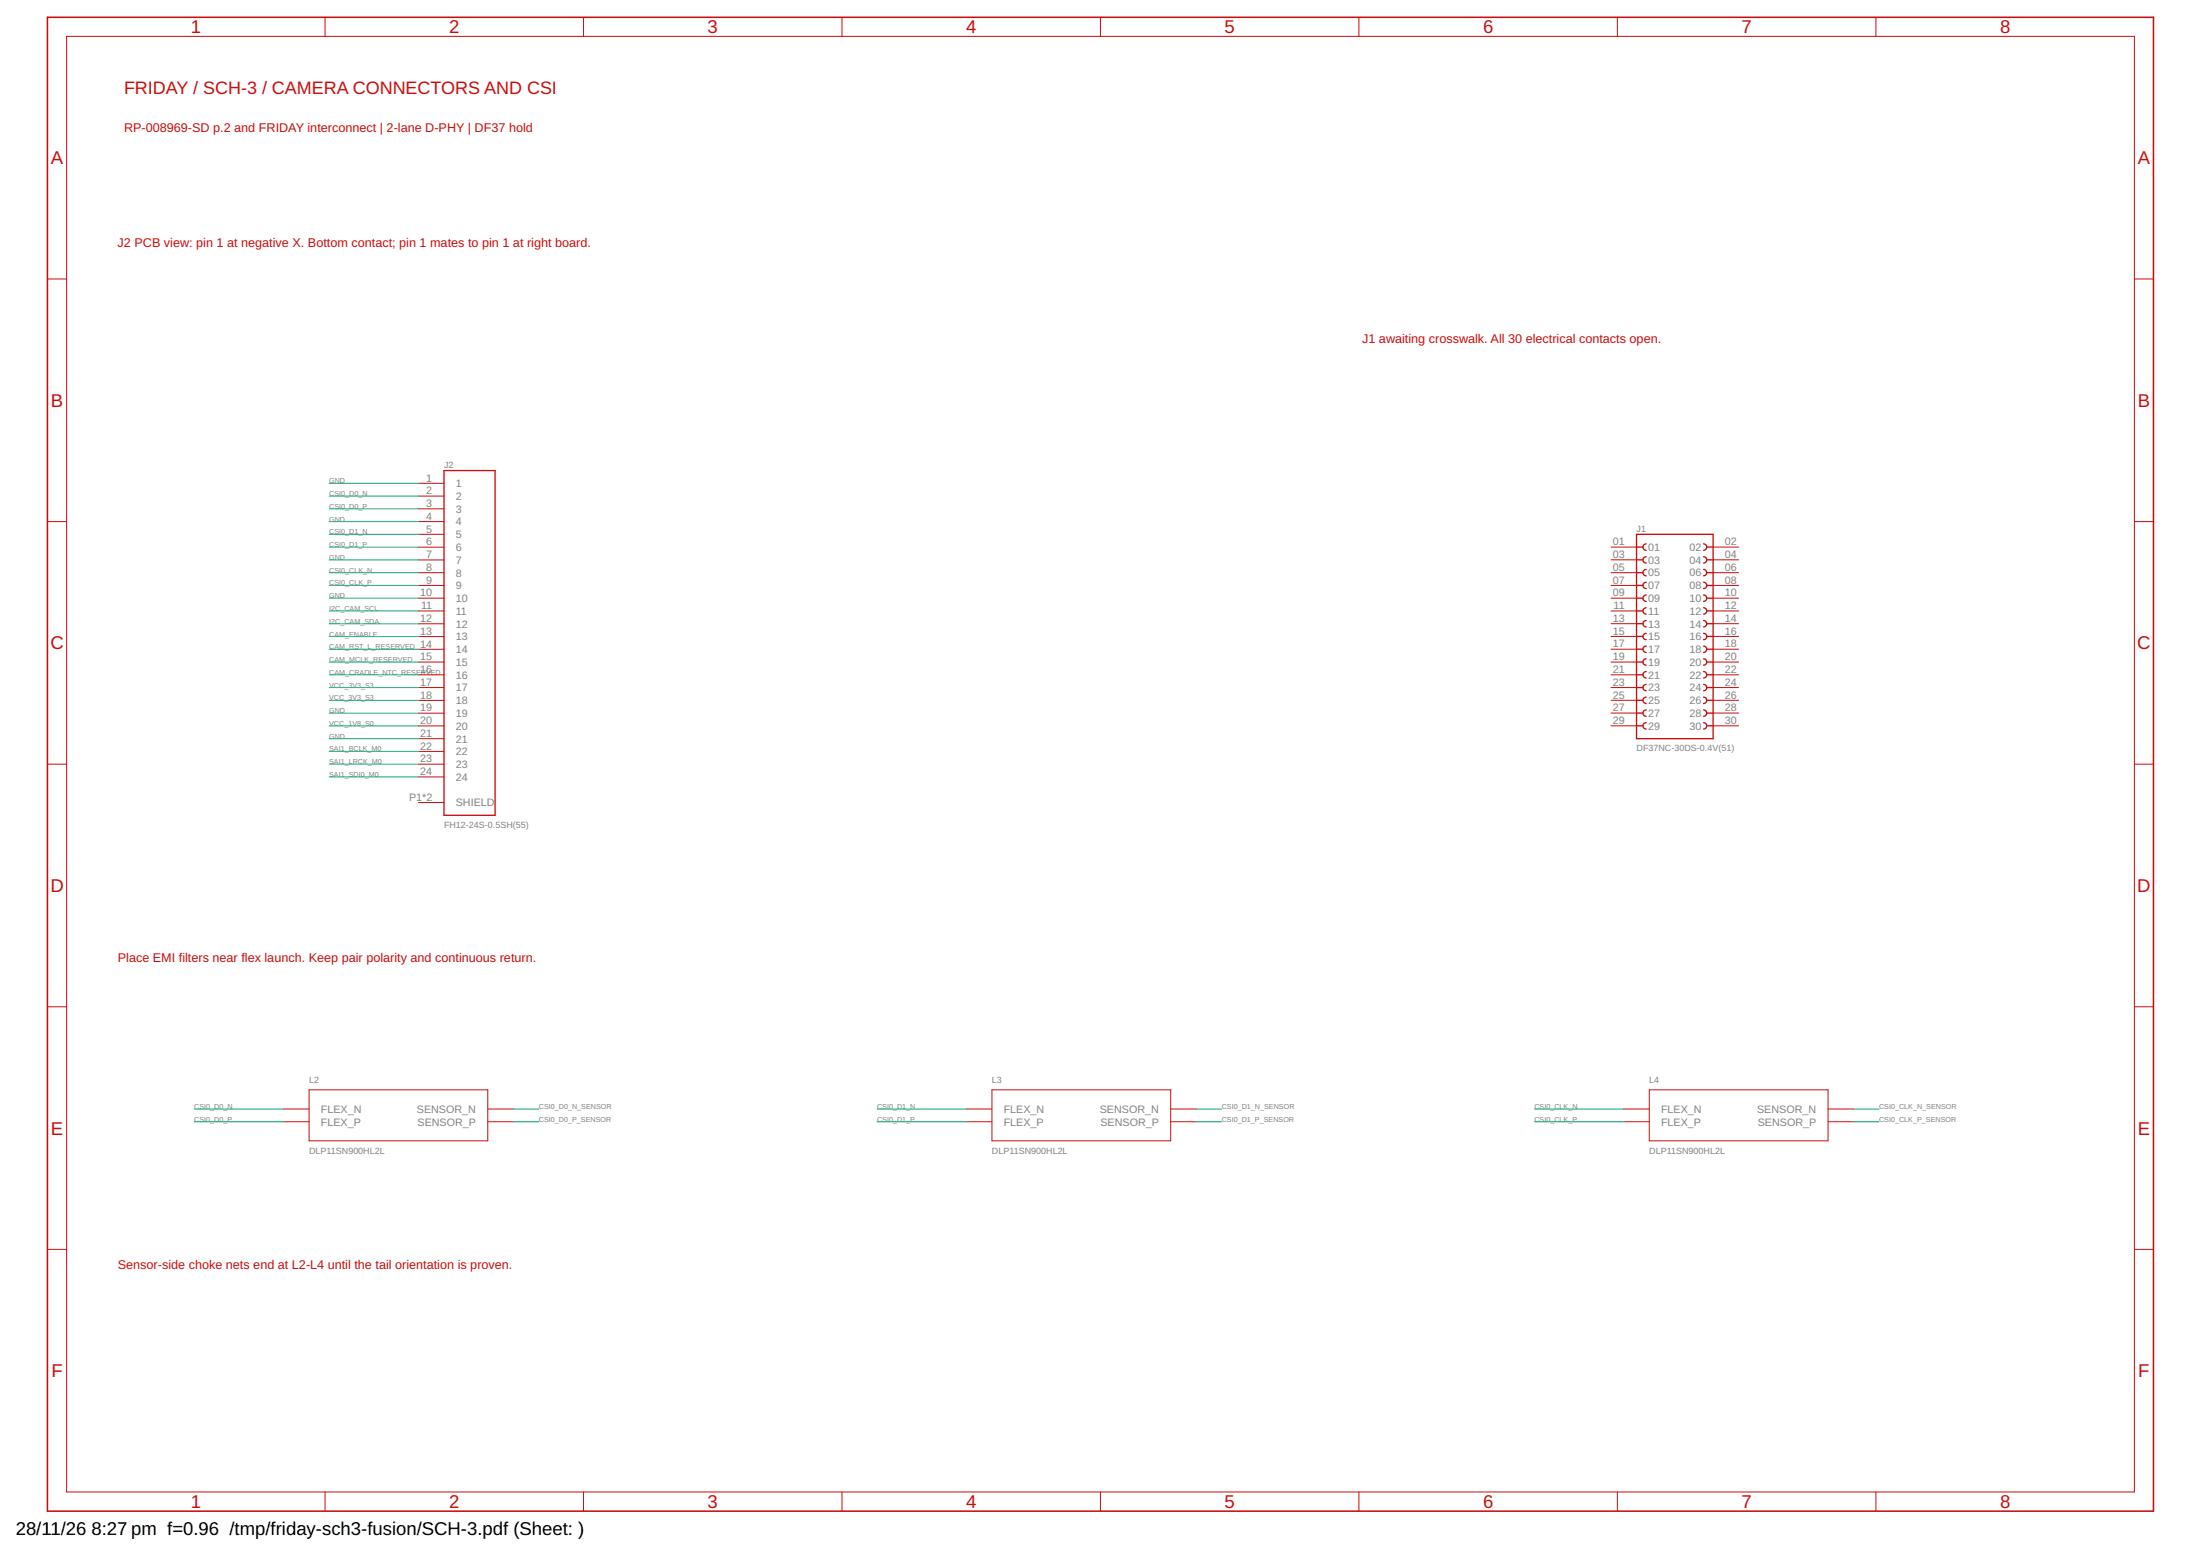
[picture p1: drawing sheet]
<svg xmlns="http://www.w3.org/2000/svg" width="420mm" height="297mm" viewBox="0 0 420 297" stroke-linecap="round" stroke-linejoin="round" font-family="sans-serif">
<path d="M9.1 3.3h402.2v285.2h-402.2z" fill="none" stroke="#c90d0c" stroke-width=".3"/>
<g fill="none" stroke="#c90d0c" stroke-width=".19">
<path d="M12.7 6.9h394.9v277.9h-394.9zM62.1 3.3v3.6M111.4 3.3v3.6M160.8 3.3v3.6M210.2 3.3v3.6M259.5 3.3v3.6M308.9 3.3v3.6M358.3 3.3v3.6M9.1 53.3h3.6M407.6 53.3h3.7M9.1 99.6h3.6M79.9 99.6h4.9"/>
<path d="M79.9 92.3h4.9M79.9 94.7h4.9M79.9 97.1h4.9M407.6 99.6h3.7M79.9 102h4.9M79.9 104.5h4.9M79.9 106.9h4.9M79.9 109.3h4.9M79.9 111.8h4.9M79.9 114.2h4.9M79.9 116.6h4.9M79.9 119.1h4.9"/>
<path d="M307.7 109.3h4.8M307.7 111.8h4.8M307.7 114.2h4.8M307.7 116.6h4.8M307.7 119.1h4.8M307.7 104.4h4.8M307.7 106.9h4.8M327.2 109.3h4.8M327.2 111.8h4.8M327.2 114.2h4.8M327.2 116.6h4.8M327.2 119.1h4.8"/>
<path d="M327.2 104.4h4.8M327.2 106.9h4.8M79.9 121.5h4.9M79.9 124h4.9M79.9 126.4h4.9M79.9 128.8h4.9M79.9 131.3h4.9M79.9 133.7h4.9M79.9 136.1h4.9M79.9 138.6h4.9M307.7 121.5h4.8M307.7 123.9h4.8"/>
<path d="M307.7 126.4h4.8M307.7 128.8h4.8M307.7 131.3h4.8M307.7 133.7h4.8M307.7 136.1h4.8M307.7 138.6h4.8M327.2 121.5h4.8M327.2 123.9h4.8M327.2 126.4h4.8M327.2 128.8h4.8M327.2 131.3h4.8M327.2 133.7h4.8"/>
<path d="M327.2 136.1h4.8M327.2 138.6h4.8M9.1 145.9h3.6M79.9 145.9h4.9M79.9 141h4.9M79.9 143.4h4.9M79.9 148.3h4.9M79.9 153.2h4.9M407.6 145.9h3.7M9.1 192.2h3.6M407.6 192.2h3.7M54.2 211.7h4.8"/>
<path d="M54.2 214.1h4.8M59 208h34.2v9.8h-34.2zM93.2 211.7h4.8M93.2 214.1h4.8M184.6 211.7h4.8M184.6 214.1h4.8M189.4 208h34.2v9.8h-34.2zM223.6 211.7h4.9M223.6 214.1h4.9M310.1 211.7h4.9M310.1 214.1h4.9M315 208h34.1v9.8h-34.1z"/>
<path d="M349.1 211.7h4.9M349.1 214.1h4.9M9.1 238.5h3.6M407.6 238.5h3.7M62.1 284.8v3.7M111.4 284.8v3.7M160.8 284.8v3.7M210.2 284.8v3.7M259.5 284.8v3.7M308.9 284.8v3.7M358.3 284.8v3.7"/>
</g>
<g fill="none" stroke="#c90d0c" stroke-width=".25">
<path d="M84.8 89.8h9.8v65.8h-9.8zM312.5 104.4h1.3M312.5 106.9h1.3M312.5 109.3h1.3M312.5 111.8h1.3M312.5 114.2h1.3M312.5 116.6h1.3M312.5 119.1h1.3M312.5 102h14.7v39h-14.7zM314.4 103.8a.61 .61 0 0 0-.6 .6 .61 .61 0 0 0 .6 .7M314.4 106.3a.6 .6 0 0 0-.6 .6 .6 .6 0 0 0 .6 .6M314.4 108.7a.6 .6 0 0 0-.6 .6 .6 .6 0 0 0 .6 .6"/>
<path d="M314.4 111.1a.6 .6 0 0 0-.6 .6 .6 .6 0 0 0 .6 .7M314.4 113.6a.61 .61 0 0 0-.6 .6 .61 .61 0 0 0 .6 .6M314.4 116a.61 .61 0 0 0-.6 .6 .61 .61 0 0 0 .6 .6M314.4 118.4a.61 .61 0 0 0-.6 .7 .61 .61 0 0 0 .6 .6M325.4 103.8a.61 .61 0 0 1 .6 .6 .61 .61 0 0 1-.6 .7M325.4 106.3a.6 .6 0 0 1 .6 .6 .6 .6 0 0 1-.6 .6M325.4 108.7a.6 .6 0 0 1 .6 .6 .6 .6 0 0 1-.6 .6M325.4 111.1a.6 .6 0 0 1 .6 .6 .6 .6 0 0 1-.6 .7M325.4 113.6a.61 .61 0 0 1 .6 .6 .61 .61 0 0 1-.6 .6M325.4 116a.61 .61 0 0 1 .6 .6 .61 .61 0 0 1-.6 .6M325.4 118.4a.61 .61 0 0 1 .6 .7 .61 .61 0 0 1-.6 .6M326 104.4h1.2"/>
<path d="M326 106.9h1.2M326 109.3h1.2M326 111.8h1.2M326 114.2h1.2M326 116.6h1.2M326 119.1h1.2M312.5 121.5h1.3M312.5 123.9h1.3M312.5 126.4h1.3M312.5 128.8h1.3M312.5 131.3h1.3M312.5 133.7h1.3"/>
<path d="M312.5 136.1h1.3M312.5 138.6h1.3M314.4 120.9a.6 .6 0 0 0-.6 .6 .6 .6 0 0 0 .6 .6M314.4 123.3a.6 .6 0 0 0-.6 .6 .6 .6 0 0 0 .6 .6M314.4 125.8a.6 .6 0 0 0-.6 .6 .6 .6 0 0 0 .6 .6M314.4 128.2a.61 .61 0 0 0-.6 .6 .61 .61 0 0 0 .6 .6M314.4 130.6a.61 .61 0 0 0-.6 .7 .61 .61 0 0 0 .6 .6M314.4 133.1a.61 .61 0 0 0-.6 .6 .61 .61 0 0 0 .6 .6M314.4 135.5a.61 .61 0 0 0-.6 .6 .61 .61 0 0 0 .6 .6M314.4 138a.6 .6 0 0 0-.6 .6 .6 .6 0 0 0 .6 .6M325.4 120.9a.6 .6 0 0 1 .6 .6 .6 .6 0 0 1-.6 .6M325.4 123.3a.6 .6 0 0 1 .6 .6 .6 .6 0 0 1-.6 .6"/>
<path d="M325.4 125.8a.6 .6 0 0 1 .6 .6 .6 .6 0 0 1-.6 .6M325.4 128.2a.61 .61 0 0 1 .6 .6 .61 .61 0 0 1-.6 .6M325.4 130.6a.61 .61 0 0 1 .6 .7 .61 .61 0 0 1-.6 .6M325.4 133.1a.61 .61 0 0 1 .6 .6 .61 .61 0 0 1-.6 .6M325.4 135.5a.61 .61 0 0 1 .6 .6 .61 .61 0 0 1-.6 .6M325.4 138a.6 .6 0 0 1 .6 .6 .6 .6 0 0 1-.6 .6M326 121.5h1.2M326 123.9h1.2M326 126.4h1.2M326 128.8h1.2M326 131.3h1.2M326 133.7h1.2"/>
<path d="M326 136.1h1.2M326 138.6h1.2"/>
</g>
<g fill="none" stroke="#0dab76" stroke-width=".19">
<path d="M62.9 92.3h17M62.9 99.6h17M62.9 94.7h17M62.9 97.1h17M62.9 106.9h17M62.9 114.2h17M62.9 102h17M62.9 104.5h17M62.9 109.3h17M62.9 111.8h17M62.9 116.6h17M62.9 119.1h17"/>
<path d="M62.9 136.1h17M62.9 121.5h17M62.9 124h17M62.9 126.4h17M62.9 128.8h17M62.9 131.3h17M62.9 133.7h17M62.9 138.6h17M62.9 141h17M62.9 143.4h17M62.9 145.9h17M62.9 148.3h17"/>
<path d="M37.1 211.7h17.1M37.1 214.1h17.1M98 211.7h4.9M98 214.1h4.9M167.5 211.7h17.1M167.5 214.1h17.1M228.5 211.7h4.8M228.5 214.1h4.8M293.1 211.7h17M293.1 214.1h17M354 211.7h4.9M354 214.1h4.9"/>
</g>
<g font-size="3.5" fill="#c90d0c">
<text x="36.4" y="6.4">1</text>
<text x="85.8" y="6.4">2</text>
<text x="135.1" y="6.4">3</text>
<text x="184.5" y="6.4">4</text>
<text x="233.9" y="6.4">5</text>
<text x="283.2" y="6.4">6</text>
<text x="332.6" y="6.4">7</text>
<text x="382" y="6.4">8</text>
<text x="9.7" y="31.4">A</text>
<text x="408.3" y="31.4">A</text>
<text x="9.7" y="77.7">B</text>
<text x="408.3" y="77.7">B</text>
<text x="9.6" y="124">C</text>
<text x="408.2" y="124">C</text>
<text x="9.6" y="170.3">D</text>
<text x="408.2" y="170.3">D</text>
<text x="9.7" y="216.6">E</text>
<text x="408.3" y="216.6">E</text>
<text x="9.8" y="262.9">F</text>
<text x="408.4" y="262.9">F</text>
<text x="36.4" y="287.9">1</text>
<text x="85.8" y="287.9">2</text>
<text x="135.1" y="287.9">3</text>
<text x="184.5" y="287.9">4</text>
<text x="233.9" y="287.9">5</text>
<text x="283.2" y="287.9">6</text>
<text x="332.6" y="287.9">7</text>
<text x="382" y="287.9">8</text>
</g>
<g font-size="3.5">
<text x="3" y="293">28/11/26</text>
<text x="17.5" y="293">8:27 pm f=0.96 /tmp/friday-sch3-fusion/SCH-3.pdf (Sheet: )</text>
</g>
<text font-size="3.4" fill="#c90d0c" x="23.7" y="17.9">FRIDAY / SCH-3 / CAMERA CONNECTORS AND CSI</text>
<g font-size="2.4" fill="#c90d0c">
<text x="23.7" y="25.2">RP-008969-SD p.2 and FRIDAY interconnect | 2-lane D-PHY | DF37 hold</text>
<text x="22.5" y="47.2">J2 PCB view: pin 1 at negative X. Bottom contact; pin 1 mates to pin 1 at right board.</text>
<text x="260.1" y="65.5">J1 awaiting crosswalk. All 30 electrical contacts open.</text>
<text x="22.5" y="183.7">Place EMI filters near flex launch. Keep pair polarity and continuous return.</text>
<text x="22.5" y="242.2">Sensor-side choke nets end at L2-L4 until the tail orientation is proven.</text>
</g>
<g font-size="2.1" fill="#808080">
<text x="81.4" y="91.9">1</text>
<text x="81.4" y="94.4">2</text>
<text x="87" y="93">1</text>
<text x="87" y="95.4">2</text>
<text x="81.4" y="96.8">3</text>
<text x="81.4" y="99.2">4</text>
<text x="81.4" y="101.7">5</text>
<text x="87" y="97.9">3</text>
<text x="87" y="100.3">4</text>
<text x="81.4" y="104.1">6</text>
<text x="81.4" y="106.5">7</text>
<text x="87" y="102.7">5</text>
<text x="87" y="105.2">6</text>
<text x="87" y="107.6">7</text>
<text x="308" y="104.1">01</text>
<text x="308" y="106.5">03</text>
<text x="314.8" y="105.2">01</text>
<text x="314.8" y="107.6">03</text>
<text x="322.6" y="105.2">02</text>
<text x="322.6" y="107.6">04</text>
<text x="329.4" y="104.1">02</text>
<text x="329.4" y="106.5">04</text>
<text x="80.3" y="113.9">10</text>
<text x="81.4" y="109">8</text>
<text x="81.4" y="111.4">9</text>
<text x="87" y="110.1">8</text>
<text x="87" y="112.5">9</text>
<text x="308" y="109">05</text>
<text x="308" y="111.4">07</text>
<text x="308" y="113.8">09</text>
<text x="314.8" y="110">05</text>
<text x="314.8" y="112.5">07</text>
<text x="322.6" y="110">06</text>
<text x="322.6" y="112.5">08</text>
<text x="329.4" y="109">06</text>
<text x="329.4" y="111.4">08</text>
<text x="329.4" y="113.8">10</text>
<text x="80.3" y="118.7">12</text>
<text x="80.4" y="116.3">11</text>
<text x="87" y="114.9">10</text>
<text x="87" y="117.4">11</text>
<text x="87" y="119.8">12</text>
<text x="308" y="118.7">13</text>
<text x="308.2" y="116.3">11</text>
<text x="314.8" y="114.9">09</text>
<text x="314.8" y="117.4">11</text>
<text x="314.8" y="119.8">13</text>
<text x="322.6" y="114.9">10</text>
<text x="322.6" y="117.4">12</text>
<text x="322.6" y="119.8">14</text>
<text x="329.4" y="116.3">12</text>
<text x="329.4" y="118.7">14</text>
<text x="80.3" y="121.2">13</text>
<text x="80.3" y="123.6">14</text>
<text x="87" y="122.2">13</text>
<text x="87" y="124.7">14</text>
<text x="308" y="121.2">15</text>
<text x="308" y="123.6">17</text>
<text x="314.8" y="122.2">15</text>
<text x="314.8" y="124.7">17</text>
<text x="322.6" y="122.2">16</text>
<text x="322.6" y="124.7">18</text>
<text x="329.4" y="121.2">16</text>
<text x="329.4" y="123.6">18</text>
<text x="80.3" y="126">15</text>
<text x="80.3" y="128.5">16</text>
<text x="80.3" y="130.9">17</text>
<text x="87" y="127.1">15</text>
<text x="87" y="129.6">16</text>
<text x="87" y="132">17</text>
<text x="308" y="126">19</text>
<text x="308" y="128.5">21</text>
<text x="308" y="130.9">23</text>
<text x="314.8" y="127.1">19</text>
<text x="314.8" y="129.5">21</text>
<text x="314.8" y="132">23</text>
<text x="322.6" y="127.1">20</text>
<text x="322.6" y="129.5">22</text>
<text x="322.6" y="132">24</text>
<text x="329.4" y="126">20</text>
<text x="329.4" y="128.5">22</text>
<text x="329.4" y="130.9">24</text>
<text x="80.3" y="133.4">18</text>
<text x="80.3" y="135.8">19</text>
<text x="87" y="134.4">18</text>
<text x="87" y="136.9">19</text>
<text x="308" y="133.3">25</text>
<text x="308" y="135.8">27</text>
<text x="314.8" y="134.4">25</text>
<text x="314.8" y="136.9">27</text>
<text x="322.6" y="134.4">26</text>
<text x="322.6" y="136.9">28</text>
<text x="329.4" y="133.3">26</text>
<text x="329.4" y="135.8">28</text>
<text x="80.3" y="138.2">20</text>
<text x="80.3" y="140.7">21</text>
<text x="80.3" y="143.1">22</text>
<text x="87" y="139.3">20</text>
<text x="87" y="141.7">21</text>
<text x="308" y="138.2">29</text>
<text x="314.8" y="139.3">29</text>
<text x="322.6" y="139.3">30</text>
<text x="329.4" y="138.2">30</text>
<text x="80.3" y="145.5">23</text>
<text x="80.3" y="148">24</text>
<text x="87" y="144.2">22</text>
<text x="87" y="146.6">23</text>
<text x="87" y="149.1">24</text>
<text x="78.1" y="152.9">P1*2</text>
<text x="87" y="153.9">SHIELD</text>
<text x="61.3" y="212.4">FLEX_N</text>
<text x="61.3" y="214.9">FLEX_P</text>
<text x="79.6" y="212.4">SENSOR_N</text>
<text x="79.7" y="214.9">SENSOR_P</text>
<text x="191.7" y="212.4">FLEX_N</text>
<text x="191.7" y="214.9">FLEX_P</text>
<text x="210" y="212.4">SENSOR_N</text>
<text x="210.2" y="214.9">SENSOR_P</text>
<text x="317.2" y="212.4">FLEX_N</text>
<text x="317.2" y="214.9">FLEX_P</text>
<text x="335.6" y="212.4">SENSOR_N</text>
<text x="335.7" y="214.9">SENSOR_P</text>
</g>
<g font-size="1.7" fill="#808080">
<text x="84.8" y="89.3">J2</text>
<text x="312.6" y="101.5">J1</text>
<text x="312.6" y="143.4">DF37NC-30DS-0.4V(51)</text>
<text x="84.8" y="158.1">FH12-24S-0.5SH(55)</text>
<text x="59" y="206.8">L2</text>
<text x="189.4" y="206.8">L3</text>
<text x="315" y="206.8">L4</text>
<text x="59" y="220.2">DLP11SN900HL2L</text>
<text x="189.4" y="220.2">DLP11SN900HL2L</text>
<text x="315" y="220.2">DLP11SN900HL2L</text>
</g>
<g font-size="1.4" fill="#808080">
<text x="62.9" y="92.3">GND</text>
<text x="62.9" y="94.7">CSI0_D0_N</text>
<text x="62.9" y="99.6">GND</text>
<text x="62.9" y="97.1">CSI0_D0_P</text>
<text x="62.9" y="106.9">GND</text>
<text x="62.9" y="102">CSI0_D1_N</text>
<text x="62.9" y="104.5">CSI0_D1_P</text>
<text x="62.9" y="109.3">CSI0_CLK_N</text>
<text x="62.9" y="111.8">CSI0_CLK_P</text>
<text x="62.9" y="114.2">GND</text>
<text x="62.9" y="116.6">I2C_CAM_SCL</text>
<text x="62.9" y="119.1">I2C_CAM_SDA</text>
<text x="62.9" y="121.5">CAM_ENABLE</text>
<text x="62.9" y="123.9">CAM_RST_L_RESERVED</text>
<text x="62.9" y="126.4">CAM_MCLK_RESERVED</text>
<text x="62.9" y="128.8">CAM_CRADLE_NTC_RESERVED</text>
<text x="62.9" y="131.3">VCC_3V3_S3</text>
<text x="62.9" y="136.1">GND</text>
<text x="62.9" y="133.7">VCC_3V3_S3</text>
<text x="62.9" y="141">GND</text>
<text x="62.9" y="138.6">VCC_1V8_S0</text>
<text x="62.9" y="143.4">SAI1_BCLK_M0</text>
<text x="62.9" y="145.9">SAI1_LRCK_M0</text>
<text x="62.9" y="148.3">SAI1_SDI0_M0</text>
<text x="37.1" y="211.7">CSI0_D0_N</text>
<text x="37.1" y="214.1">CSI0_D0_P</text>
<text x="102.9" y="211.7">CSI0_D0_N_SENSOR</text>
<text x="102.9" y="214.1">CSI0_D0_P_SENSOR</text>
<text x="167.5" y="211.7">CSI0_D1_N</text>
<text x="167.5" y="214.1">CSI0_D1_P</text>
<text x="233.3" y="211.7">CSI0_D1_N_SENSOR</text>
<text x="233.3" y="214.1">CSI0_D1_P_SENSOR</text>
<text x="293" y="211.7">CSI0_CLK_N</text>
<text x="293" y="214.1">CSI0_CLK_P</text>
<text x="358.9" y="211.7">CSI0_CLK_N_SENSOR</text>
<text x="358.9" y="214.1">CSI0_CLK_P_SENSOR</text>
</g>
</svg>
